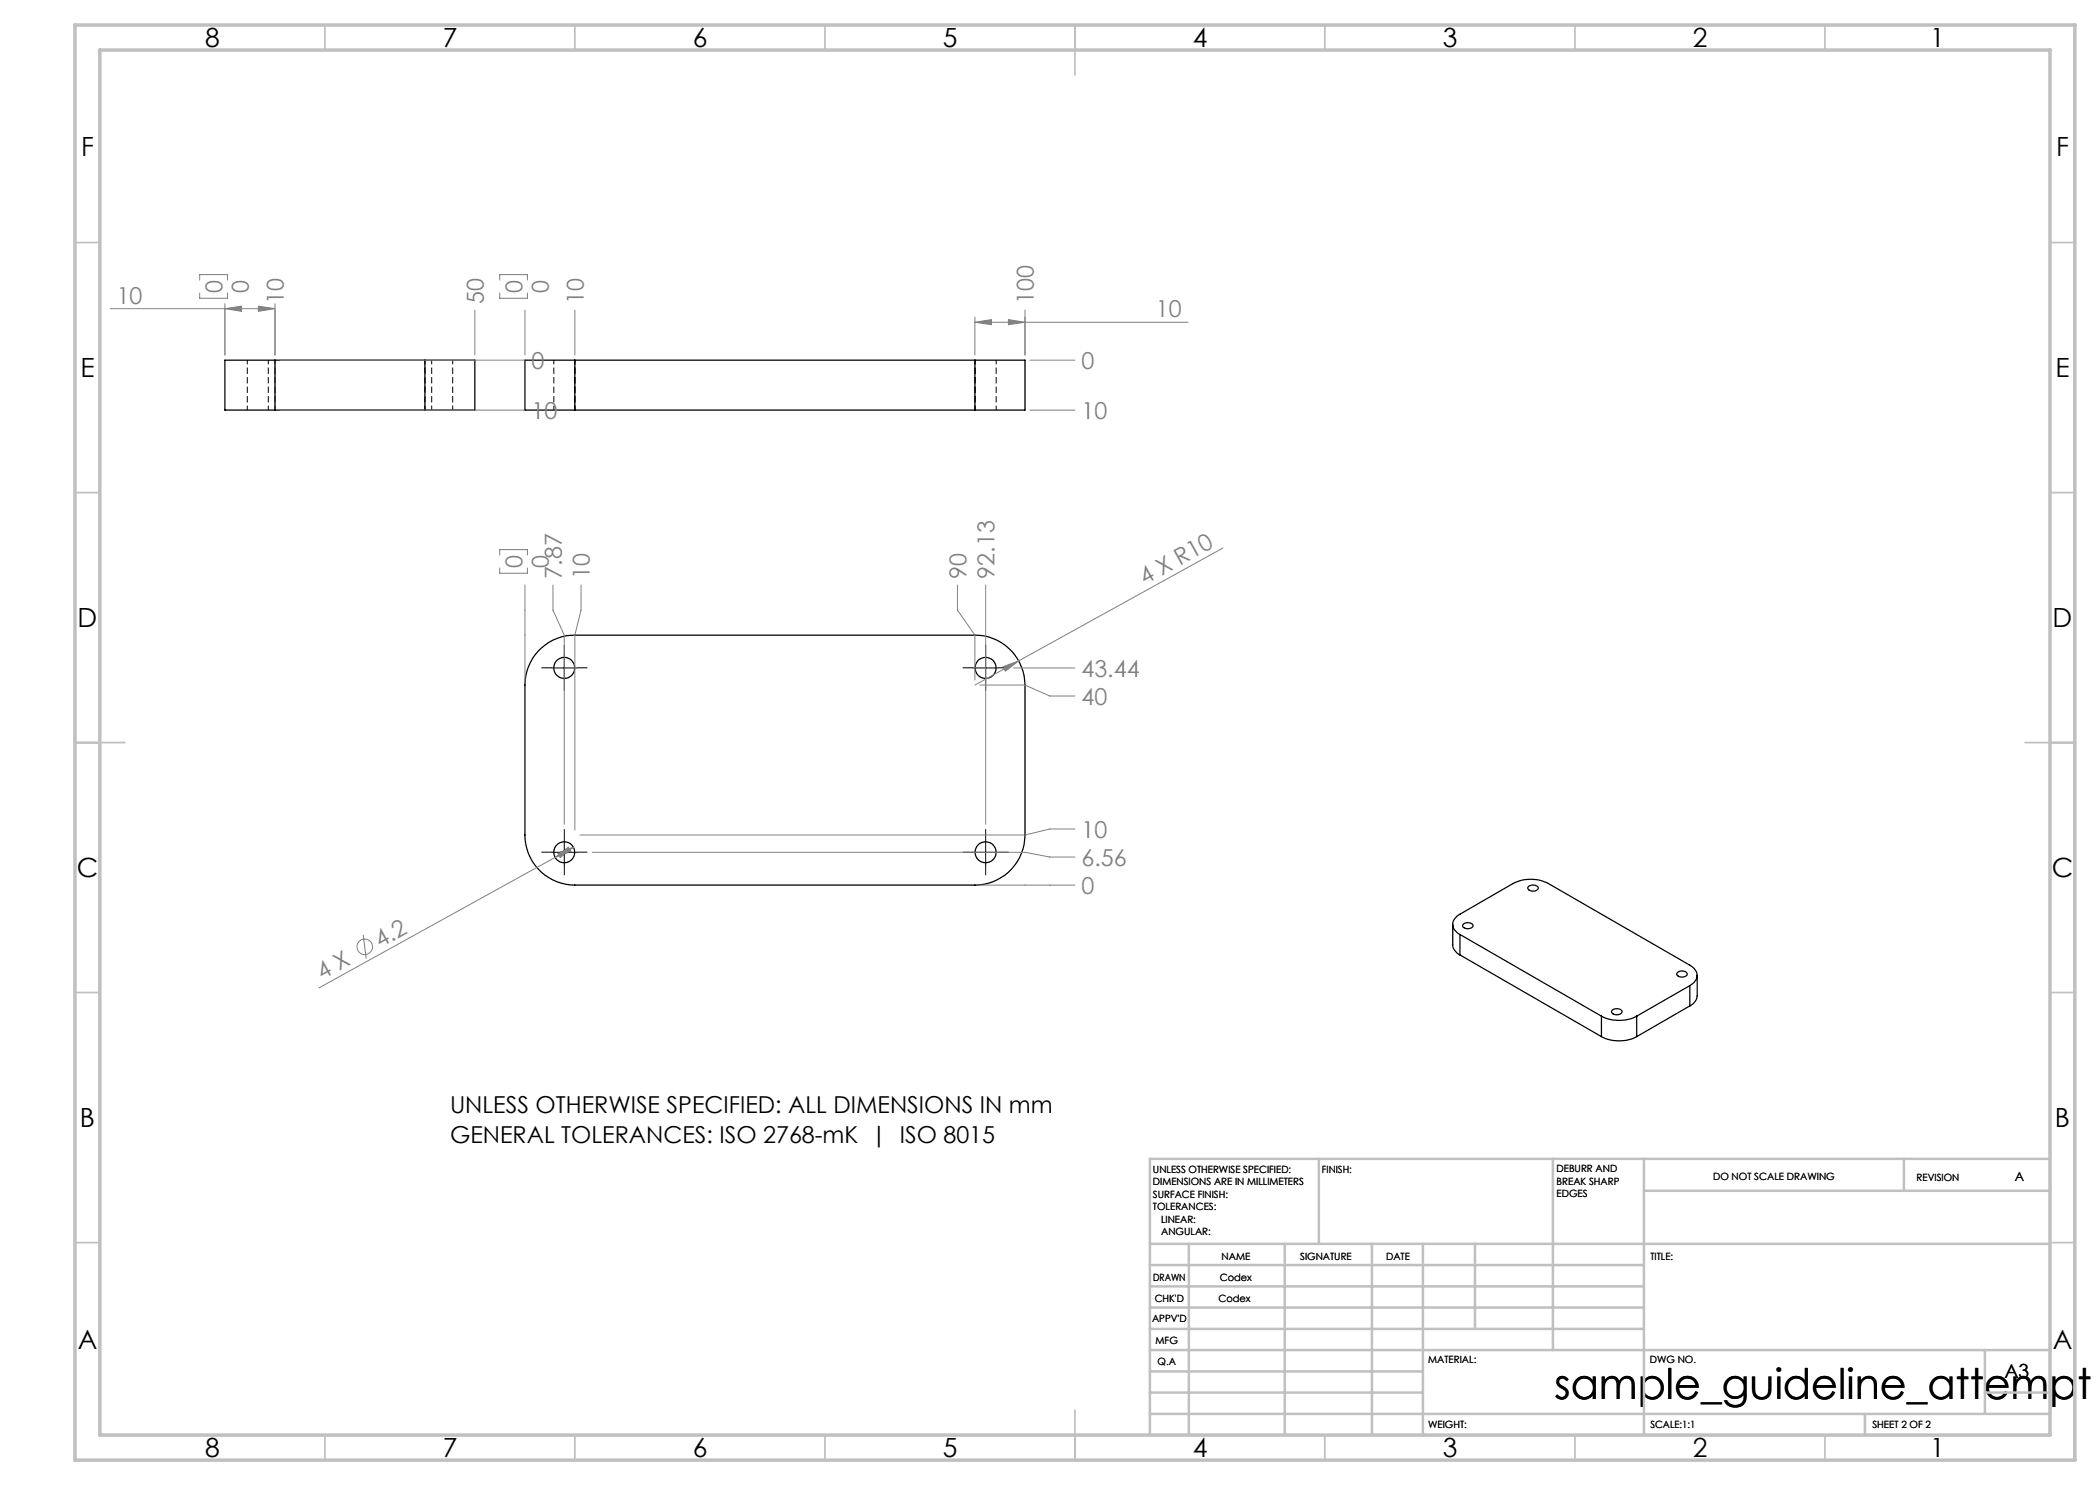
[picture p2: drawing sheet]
<svg xmlns="http://www.w3.org/2000/svg" width="420mm" height="297mm" viewBox="0 0 420 297" stroke-linecap="round" stroke-linejoin="round" font-family="sans-serif">
<path d="M49.5 72v10M85 72v10M86.3 72v10M110.8 72v10M195 72v10M53.7 82v-10M55 82v-10M90.5 82v-10M115 82v-10M199.2 82v-10" fill="none" stroke="#000" stroke-width=".2" stroke-dasharray="1.3 .6" stroke-dashoffset=".4" stroke-linecap="butt"/>
<g fill="none" stroke="#000" stroke-width=".25">
<path d="M55 72h-10v10h10M55 72h30M55 72v10M85 72h10v10h-10M85 72v10M115 72h-10v10h10M115 72v10M115 72h80M195 72h10v10h-10M195 72v10M55 82h30M115 82h80"/>
<path d="M107.6 130.3a9.8 9.8 0 0 1 7.4-3.3h80a10 10 0 0 1 10 10v30a10 10 0 0 1-10 10h-80a10 10 0 0 1-10-10v-30a10 10 0 0 1 2.6-6.7zM305.7 177.3a1.33 1.33 0 0 1 2 .3 1.23 1.23 0 0 1-2.2 0zM290.5 184.9v4a2.39 2.39 0 0 0 1.5 2.1M292 186.9a2.05 2.05 0 0 1-1-3.2l.7-.7 10.9-6.3a7.7 7.7 0 0 1 7.1 0l28.3 16.3a2.17 2.17 0 0 1 1.4 2.1 2.17 2.17 0 0 1-1.4 2M292 186.9l28.3 16.3M292 186.9v4.1M292 191l28.3 16.3M292.6 184.9a1.25 1.25 0 0 1 2 .2 1.2 1.2 0 0 1-2.1 0zM335.5 194.5a1.14 1.14 0 0 1 1.9 .4 1.25 1.25 0 0 1-2-.1zM338 197.1l-10.7 6.1M338 197.1v4.1M339.4 195.1v4.1a2.46 2.46 0 0 1-1.4 2"/>
<path d="M320.3 207.3a7.7 7.7 0 0 0 7 0M320.3 203.2a7.7 7.7 0 0 0 7 0M320.3 203.2v4.1M322.5 202a1.33 1.33 0 0 1 1.9 .3 1.23 1.23 0 0 1-2.1 0zM327.3 203.2v4.1M338 201.2l-10.7 6.1"/>
<circle cx="112.8" cy="133.6" r="2.1"/>
<circle cx="197.1" cy="133.6" r="2.1"/>
<circle cx="112.8" cy="170.4" r="2.1"/>
<circle cx="197.1" cy="170.4" r="2.1"/>
</g>
<g fill="none" stroke="#808080" stroke-width=".2">
<path d="M39.9 58.6v1.1h5.6v-1.1M39.9 56v-1.1h5.6v1.1M99.9 56v-1.1h5.6v1.1M99.9 58.6v1.1h5.6v-1.1M22 61.7h33M45 61.7l3.3-.5v1.1zM45 60.7v10.3M51.7 61.2l3.3 .5-3.3 .6zM55 60.7v10.3M56 72h49M95 62v9M105 62v9"/>
<path d="M115 62v9M195 64.4l3.3-.5v1zM195 63.4v7.6M195 64.4h42.6M201.7 63.9l3.3 .5-3.3 .5zM205 62v9M206 72h9M56 82h49M206 82h9M99.9 111v-1.1h5.6v1.1M99.9 113.6v1h5.6v-1M105 117v19"/>
<path d="M110.6 117v5l2.3 5v37.8M116.2 117v5l-1.2 5v39M191.5 117v5l3.5 5v9M197.1 117v47.8M244.6 109.6l-40.9 22.6M196 137h9l5 2.2h5M200.6 133.3l3.1-1.1-2.6 2zM202.7 133.6h12.3M203.7 132.2l-8.7 4.8M111 171.5l2.7-2.1 .5 .9zM111 171.5l-47.2 26.1M111.5 170.6l3.2-1.2-2.7 2.1z"/>
<path d="M114.7 169.4l-3.7 2.1M118.5 170.5h86.5l5 .9h5M196 177h19M215 165.8h-5l-5 1.2h-89M72.6 187l.6 4.7"/>
<circle cx="73" cy="189.4" r="1.55"/>
</g>
<g fill="none" stroke="#000" stroke-width=".2" stroke-dasharray="15.2 1.3 1.3 1.3" stroke-linecap="butt">
<path d="M110.4 133.6h-2.1M112.9 131.1v-2.1M112.9 136.1v2.1M115.4 133.6h2.1M194.6 133.6h-2.1M197.1 131.1v-2.1M197.1 136.1v2.1M199.6 133.6h2.1M110.4 170.4h-2.1M112.9 167.9v-2.1M112.9 172.9v2.1M115.4 170.4h2.1"/>
<path d="M194.6 170.4h-2.1M197.1 167.9v-2.1M197.1 172.9v2.1M199.6 170.4h2.1"/>
</g>
<path d="M110.3 133.6h5.1M112.9 131.1v5M194.6 133.6h5M197.1 131.1v5M110.3 170.5h5.1M112.9 168v5M194.6 170.5h5M197.1 168v5" fill="none" stroke="#000" stroke-width=".2"/>
<g fill="none" stroke="#c0c0c0" stroke-width=".35">
<path d="M65 5v5M115 5v5M165 5v5M215 5v10M265 5v5M315 5v5M365 5v5M15 48.5h5M410 48.5h5M15 98.5h5M410 98.5h5M15 148.5h10"/>
<path d="M405 148.5h10M15 198.5h5M410 198.5h5M15 248.5h5M410 248.5h5M65 287v5M115 287v5M165 287v5M215 282v10M265 287v5M315 287v5M365 287v5"/>
</g>
<g fill="none" stroke="#c0c0c0" stroke-width=".5">
<path d="M263.8 231.8v17M310.6 231.8v38.2M328.8 231.8v55.2M328.8 238.2h81.2M380.8 231.8v6.4M410 231.8h-180v55.2M230 248.8h180M230 257.3h98.8M230 253h98.8M237.8 248.8v38.2M257 248.8v38.2M274.4 248.8v38.2"/>
<path d="M284.6 248.8v38.2M295 248.8v17M230 265.8h98.8M230 261.5h98.8M230 278.5h54.6M230 274.3h54.6M230 270h180M397 278.5h13M397 270v12.8M230 282.8h180M373 282.8v4.2"/>
</g>
<path d="M15 5h400v287h-400zM20 10h390v277h-390z" fill="none" stroke="#c0c0c0" stroke-width=".7"/>
<g fill="#808080">
<path d="M200.6 133.3l3.1-1.1-2.6 2z"/>
<path d="M195 64.4l3.3-.5v1zM201.7 63.9l3.3 .5-3.3 .5zM45 61.7l3.3-.5v1.1zM51.7 61.2l3.3 .5-3.3 .6z"/>
<path d="M111.5 170.6l.5 .9 2.7-2.1zM111 171.5l3.2-1.2-.5-.9z"/>
</g>
<text font-size="8.5" x="310.9" y="279.7">sample_guideline_attempt</text>
<g font-size="5.3">
<text x="41" y="9.5">8</text>
<text x="88.5" y="9.5">7</text>
<text x="138.5" y="9.5">6</text>
<text x="188.5" y="9.5">5</text>
<text x="238.5" y="9.5">4</text>
<text x="288.5" y="9.5">3</text>
<text x="338.5" y="9.5">2</text>
<text x="386" y="9.5">1</text>
<text x="16.2" y="31.2">F</text>
<text x="411.2" y="31.2">F</text>
<text x="16.1" y="75.5">E</text>
<text x="411.1" y="75.5">E</text>
<text x="15.5" y="125.5">D</text>
<text x="410.5" y="125.5">D</text>
<text x="15.4" y="175.5">C</text>
<text x="410.4" y="175.5">C</text>
<text x="16" y="225.5">B</text>
<text x="411" y="225.5">B</text>
<text x="15.5" y="269.7">A</text>
<text x="410.5" y="269.7">A</text>
<text x="41" y="291.5">8</text>
<text x="88.5" y="291.5">7</text>
<text x="138.5" y="291.5">6</text>
<text x="188.5" y="291.5">5</text>
<text x="238.5" y="291.5">4</text>
<text x="288.5" y="291.5">3</text>
<text x="338.5" y="291.5">2</text>
<text x="386" y="291.5">1</text>
</g>
<g font-size="4.7" fill="#808080">
<text x="44.5" y="58.6" transform="rotate(-90 44.5 58.6)">0</text>
<text x="49.7" y="58.6" transform="rotate(-90 49.7 58.6)">0</text>
<text x="104.5" y="58.6" transform="rotate(-90 104.5 58.6)">0</text>
<text x="109.7" y="58.6" transform="rotate(-90 109.7 58.6)">0</text>
<text x="23.3" y="60.7">10</text>
<text x="56.8" y="60.7" transform="rotate(-90 56.8 60.7)">10</text>
<text x="96.8" y="60.7" transform="rotate(-90 96.8 60.7)">50</text>
<text x="116.8" y="60.7" transform="rotate(-90 116.8 60.7)">10</text>
<text x="206.8" y="60.7" transform="rotate(-90 206.8 60.7)">100</text>
<text x="231.2" y="63.4">10</text>
<text x="106.3" y="73.8">0</text>
<text x="216.3" y="73.8">0</text>
<text x="106.3" y="83.8">10</text>
<text x="216.3" y="83.8">10</text>
<text x="104.5" y="113.6" transform="rotate(-90 104.5 113.6)">0</text>
<text x="109.7" y="113.6" transform="rotate(-90 109.7 113.6)">0</text>
<text x="112.4" y="115.7" transform="rotate(-90 112.4 115.7)">7.87</text>
<text x="118" y="115.7" transform="rotate(-90 118 115.7)">10</text>
<text x="193.3" y="115.7" transform="rotate(-90 193.3 115.7)">90</text>
<text x="198.9" y="115.7" transform="rotate(-90 198.9 115.7)">92.13</text>
<text x="228.9" y="117.1" transform="rotate(-29 228.9 117.1)">4 X R10</text>
<text x="216.3" y="135.3">43.44</text>
<text x="216.3" y="140.9">40</text>
<text x="216.3" y="167.5">10</text>
<text x="216.3" y="173.2">6.56</text>
<text x="216.3" y="178.8">0</text>
<text x="76" y="189.6" transform="rotate(-29 76 189.6)">4.2</text>
<text x="64.4" y="196" transform="rotate(-29 64.4 196)">4 X</text>
</g>
<g font-size="4.7">
<text x="90" y="222.5">UNLESS OTHERWISE SPECIFIED: ALL DIMENSIONS IN mm</text>
<text x="90" y="228.5">GENERAL TOLERANCES: ISO 2768-mK | ISO 8015</text>
</g>
<text font-size="3.9" x="400.9" y="275.5">A3</text>
<text font-size="2.5" x="402.9" y="236.1">A</text>
<g font-size="2">
<text x="230.6" y="234.6">UNLESS OTHERWISE SPECIFIED:</text>
<text x="230.6" y="237.1">DIMENSIONS ARE IN MILLIMETERS</text>
<text x="230.6" y="239.6">SURFACE FINISH:</text>
<text x="264.4" y="234.6">FINISH:</text>
<text x="311.3" y="234.5">DEBURR AND</text>
<text x="311.3" y="237">BREAK SHARP</text>
<text x="311.3" y="239.5">EDGES</text>
<text x="342.6" y="236">DO NOT SCALE DRAWING</text>
<text x="383.3" y="236.2">REVISION</text>
<text x="230.6" y="242.1">TOLERANCES:</text>
<text x="232.2" y="244.6">LINEAR:</text>
<text x="232.2" y="247.1">ANGULAR:</text>
<text x="244.3" y="252">NAME</text>
<text x="260" y="251.9">SIGNATURE</text>
<text x="277.2" y="251.9">DATE</text>
<text x="330.1" y="251.9">TITLE:</text>
<text x="230.6" y="256.1">DRAWN</text>
<text x="244" y="256.1">Codex</text>
<text x="230.9" y="260.3">CHK'D</text>
<text x="243.7" y="260.3">Codex</text>
<text x="230.4" y="264.4">APPV'D</text>
<text x="231.1" y="268.8">MFG</text>
<text x="231.5" y="273">Q.A</text>
<text x="285.6" y="272.5">MATERIAL:</text>
<text x="330" y="272.5">DWG NO.</text>
<text x="285.6" y="285.5">WEIGHT:</text>
<text x="330.1" y="285.6">SCALE:1:1</text>
<text x="374.5" y="285.6">SHEET 2 OF 2</text>
</g>
</svg>
